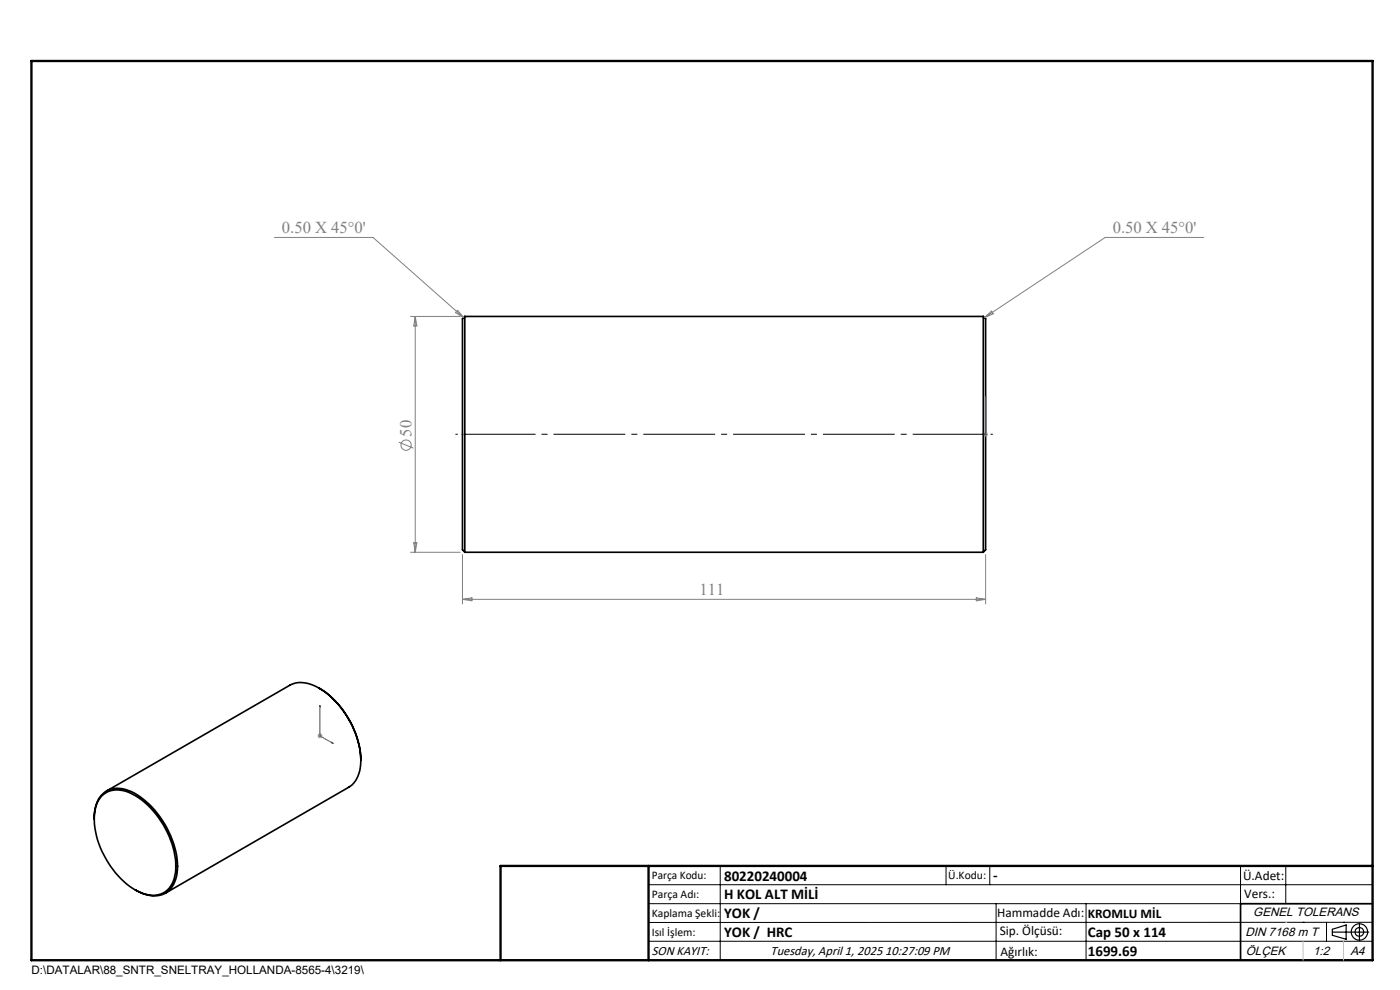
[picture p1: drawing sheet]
<svg xmlns="http://www.w3.org/2000/svg" width="297mm" height="210mm" viewBox="0 0 297 210" stroke-linecap="round" stroke-linejoin="round" font-family="sans-serif">
<path d="M98.6 67.1v50M98.6 67.1l-.5 .5v49l.5 .5M98.6 67.1h110M208.6 67.1v50M208.6 67.1l.5 .5v49l-.5 .5M98.6 117.1h110M67.7 146a19.1 19.1 0 0 1 8.9 15.3M20 173.7a6.2 6.2 0 0 1 3.2-6.2 7.5 7.5 0 0 1 7.2 2 19.8 19.8 0 0 1 7.3 14.3 6.4 6.4 0 0 1-2.7 5.7 6.7 6.7 0 0 1-6.4-.8M21.6 168.8a5.4 5.4 0 0 1 6.6-.3 18.7 18.7 0 0 1 9.1 16 5.5 5.5 0 0 1-3.2 5.1 7.8 7.8 0 0 1-7.2-2.1 18.8 18.8 0 0 1-6.9-14.8l.7-2.5zM76.6 161.3a19.6 19.6 0 0 0-9.2-15.5 6.1 6.1 0 0 0-5.9-.4l-38.9 22.4M76.6 161.3a6.4 6.4 0 0 1-2.6 5.7l-38.9 22.5M291.2 191.7h-28v12" fill="none" stroke="#000" stroke-width=".35"/>
<g fill="none" stroke="#808080" stroke-width=".21">
<path d="M58.2 50.4h20.9l19.3 17M255.4 50.4h-20.9l-25.7 17M87.1 67.1h10.5M88.1 67.1v50M88.1 67.1l.3 2h-.6zM97.1 65.8l1.3 1.6-1.8-1.1zM208.8 67.4l1.5-1.4 .4 .6zM84.6 93.8l3.1 1.3M208.6 92.1h1M208.7 91.8l.7 .7M209.1 91.6v1M209.4 91.8l-.7 .7"/>
<path d="M87.1 117.1h10.5M87.8 115.1h.6l-.3 2zM98.1 117.6v10.5M209.1 117.6v10.5M98.1 127.1h111M98.1 127.1l2-.3v.7zM207.1 126.8l2 .3-2 .4zM67.4 156.1h1M67.5 155.7l.7 .7M67.9 155.6v1M68.2 155.7l-.7 .7"/>
<circle cx="86.1" cy="94.4" r="1.09"/>
</g>
<g fill="none" stroke="#000" stroke-width=".25">
<path d="M282.6 197.7h7.8M282.6 197.1l3-.9v3l-3-.8zM288.4 195.8v3.8M106.2 203.7h185"/>
<circle cx="288.4" cy="197.7" r="1.74"/>
<circle cx="288.4" cy="197.7" r=".93"/>
</g>
<path d="M209.1 92v.2zM209.1 84.1v.5v-.5M209.1 92.1h.1M209.1 84.1v8M67.9 149.6v.3h-.1zM67.9 149.6v6.5l2.8 1.6M70.4 157.5l.3 .2-.3-.1z" fill="none" stroke="#00f" stroke-width=".21"/>
<path d="M96.6 92.1h114" fill="none" stroke="#000" stroke-width=".21" stroke-dasharray="15.2 1.3 1.3 1.3" stroke-dashoffset="-1.8" stroke-linecap="butt"/>
<g fill="none" stroke="#000" stroke-width=".21">
<path d="M137.6 187.7h153.6M137.6 191.7h153.6M137.6 199.7h153.6M152.8 183.7v20M200.7 183.7v4M210 183.7v4M211.3 191.7v12M230.4 191.7v12M263.2 183.7v20M272.8 183.7v8M276.4 195.6h.1M281.4 195.6v4.1"/>
<path d="M285 195.6h.1M291.2 195.6l-153.6 .1"/>
</g>
<path d="M6.7 12.9h284.5v190.8h-284.5zM137.6 183.7v20M291.2 183.7h-185v20" fill="none" stroke="#000" stroke-width=".5"/>
<path d="M276.4 199.7v4M285 199.7v4" fill="none" stroke="#c0c0c0" stroke-width=".21"/>
<path d="M272.8 195.6h.1" fill="none" stroke="#c0c0c0" stroke-width=".25"/>
<g fill="#00f">
<path d="M209.1 92v.2zM209.1 84.1v.5z"/>
<path d="M70.4 157.5l.3 .2-.3-.1zM67.9 149.6v.3h-.1z"/>
</g>
<g font-size="3.5" fill="#808080">
<text x="59.8" y="49.5">0.50 X 45°0'</text>
<text x="236.1" y="49.5">0.50 X 45°0'</text>
<text x="87.3" y="92.6" transform="rotate(-90 87.3 92.6)">50</text>
<text x="148.4" y="126.3">111</text>
</g>
<g font-size="3.2">
<text x="153.6" y="190.8">H KOL ALT MİLİ</text>
<text x="153.6" y="186.8">80220240004</text>
<text x="210.7" y="186.6">-</text>
<text x="153.6" y="194.8">YOK /</text>
<text x="153.6" y="198.8">YOK / HRC</text>
<text x="230.8" y="198.7">Cap 50 x 114</text>
<text x="230.8" y="202.8">1699.69</text>
</g>
<g font-size="2.8">
<text x="263.7" y="186.7">Ü.Adet:</text>
<text x="263.9" y="190.5">Vers.:</text>
<text x="211.5" y="194.5">Hammadde Adı:</text>
<text x="230.8" y="194.7">KROMLU MİL</text>
<text x="138.3" y="202.6">SON KAYIT:</text>
<text x="163.5" y="202.6">Tuesday, April 1, 2025 10:27:09 PM</text>
<text x="212.1" y="198.4">Sip. Ölçüsü:</text>
<text x="212.2" y="202.7">Ağırlık:</text>
</g>
<g font-size="2.6">
<text x="265.9" y="194.4">GENEL TOLERANS</text>
<text x="264.2" y="198.5">DIN 7168 m T</text>
<text x="264.3" y="202.6">ÖLÇEK</text>
<text x="278.5" y="202.6">1:2</text>
<text x="286.5" y="202.6">A4</text>
</g>
<g font-size="2.5">
<text x="138.3" y="186.4">Parça Kodu:</text>
<text x="138.3" y="190.5">Parça Adı:</text>
<text x="201.2" y="186.5">Ü.Kodu:</text>
<text x="138.3" y="194.5">Kaplama Şekli:</text>
<text x="138.3" y="198.6">Isıl İşlem:</text>
<text x="6.7" y="206.7">D:\DATALAR\88_SNTR_SNELTRAY_HOLLANDA-8565-4\3219\</text>
</g>
</svg>
